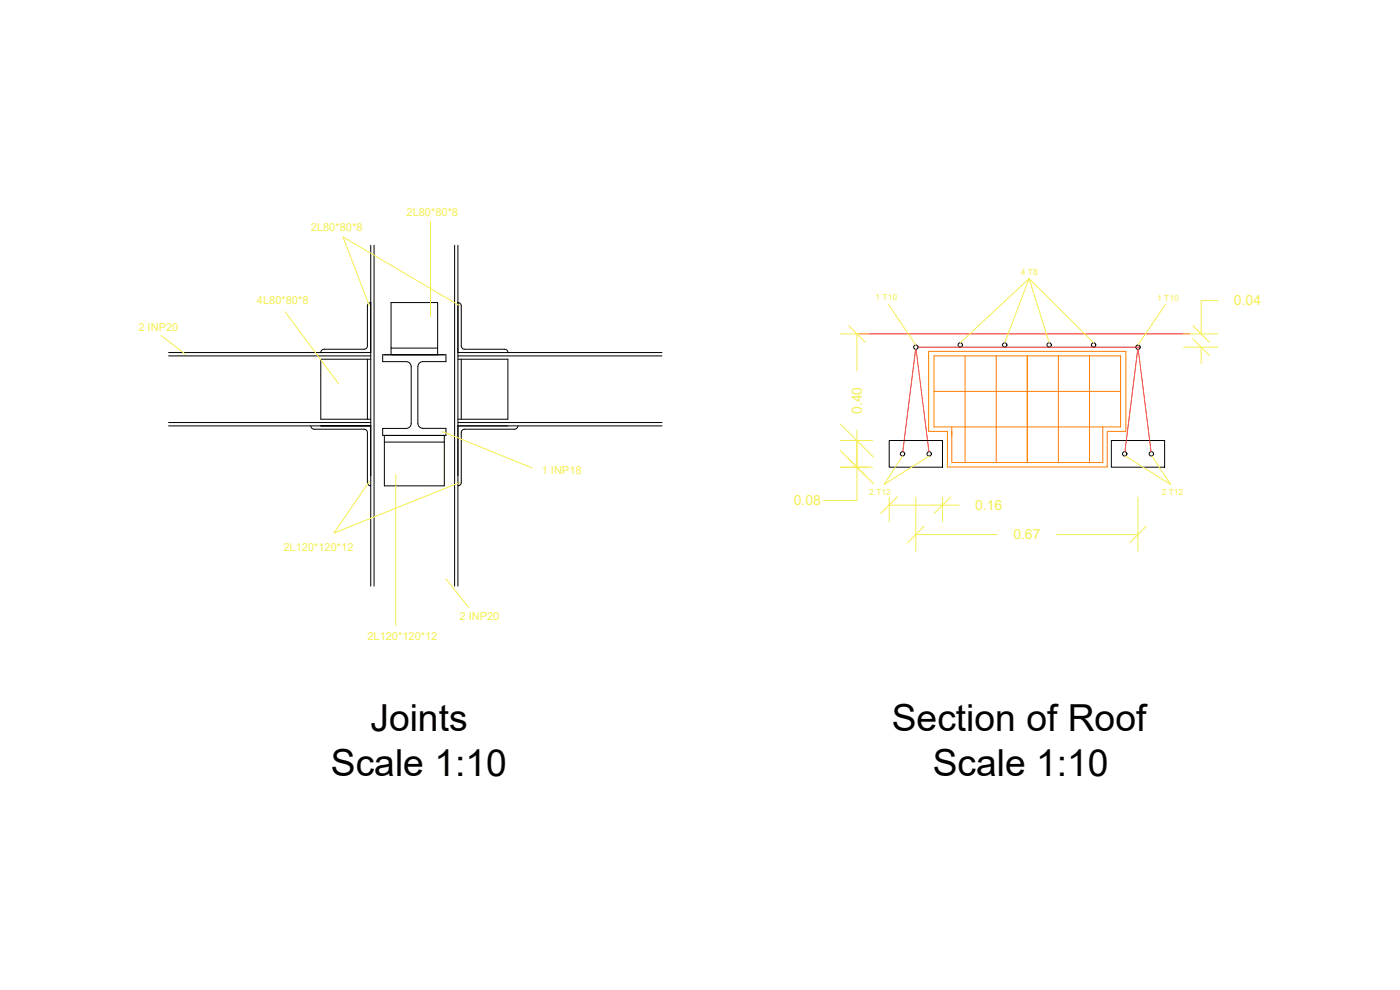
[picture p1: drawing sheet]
<svg xmlns="http://www.w3.org/2000/svg" width="420mm" height="297mm" viewBox="0 0 420 297" stroke-linecap="round" stroke-linejoin="round" font-family="sans-serif">
<!-- layer: 0 -->
<g fill="none" stroke="#000" stroke-width=".3">
<path d="M111.3 73.6v102.3M112.3 73.6v102.3M136.4 73.6v102.3M137.4 73.6v102.3M111.3 90.8a1.02 1.02 0 0 0-1 1v12a1 1 0 0 1-1 1h-12M117.4 90.8h13.9v13.6h-13.9zM137.4 90.8a1 1 0 0 1 1 1v12a1 1 0 0 0 1 1h12M50.6 106.8h60.7M50.6 105.8h60.7M96.3 105.8h.1M97.3 104.8a1 1 0 0 0-1 1M110.3 107.8v18"/>
<path d="M111.3 107.8h-15v18h15M117.4 104.4v2M125.4 110v17M126.9 108.5h6.9v-2.1h-18.9v2.1h7a1.5 1.5 0 0 1 1.5 1.5v17a1.5 1.5 0 0 1-1.5 1.5h-7v2.1h18.9v-2.1h-6.9M126.9 108.5a1.5 1.5 0 0 0-1.5 1.5M131.3 104.4v2M137.4 106.8h61.3M137.4 105.8h61.3M137.4 107.8h15v18h-15M138.4 107.8v18M151.4 104.8a1 1 0 0 1 1 1M152.4 105.8h.1"/>
<path d="M50.6 127.8h60.7h-15M50.6 126.8h60.7M93.3 127.8a1 1 0 0 0 1 1M94.3 128.8h15a1 1 0 0 1 1 1v15a1.02 1.02 0 0 0 1 1M115.4 132.6h17.9v13.2h-17.9zM115.4 132.6v-2h17.9v2M125.4 127a1.5 1.5 0 0 0 1.5 1.5M137.4 127.8h61.3M137.4 126.8h61.3M155.4 127.8a1 1 0 0 1-1 1h-15a1 1 0 0 0-1 1v15a1 1 0 0 1-1 1M266.9 132.2h16v8h-16zM333.5 132.2h16v8h-16z"/>
<circle cx="274.9" cy="104.2" r=".66"/>
<circle cx="288.2" cy="103.5" r=".66"/>
<circle cx="301.5" cy="103.5" r=".66"/>
<circle cx="314.9" cy="103.5" r=".66"/>
<circle cx="328.2" cy="103.5" r=".66"/>
<circle cx="341.5" cy="104.2" r=".66"/>
<circle cx="270.9" cy="136.2" r=".66"/>
<circle cx="278.9" cy="136.2" r=".66"/>
<circle cx="337.5" cy="136.2" r=".66"/>
<circle cx="345.5" cy="136.2" r=".66"/>
</g>
<g fill="none" stroke="#f4ee51" stroke-width=".3">
<path d="M129.2 66.5v28.5M85.5 93.5l16.1 21.7M110.8 91.7l-7.9-20.6 35 20.6M254.7 97.7l5 5M266.6 91.4l8.3 12.1M349.8 91.4l-8.3 12.1M358 97.7l5 5M365.5 90.2h-5v10M48.3 100.7l7.4 5.6M252.2 100.2h8.4M257.2 100.2v11.1M288.2 102.8l20.7-19.2-7.4 19.2"/>
<path d="M314.9 102.8l-6-19.2 19.3 19.2M355.2 100.2h10.3M355.2 104.2h10.3M358 101.7l5 5M360.5 104.2v5M132.7 129.5l27 10.9M252.2 132.2h9.7M252.2 127.2l10 10M252.2 135.2l10 10M257.2 132.2v18h-10M257.2 129.1v11.1M270.9 136.8l-5.6 8.6 13.6-8.6"/>
<path d="M337.7 136.8l13.6 8.6-5.5-8.6M110.8 144.5l-10.6 15.4 37.8-15.1M118.8 142.4v45.3M252.2 140.2h9.7M266.9 151.6h21M266.9 149.2v7.4M269.4 149.1l-5 5M274.9 149.2v16.2M277.4 157.9l-5 5M282.9 149.2v7.4M285.4 149.1l-5 5M341.5 149.2v16.2"/>
<path d="M344 157.9l-5 5M133.9 173.7l6.8 8.5M274.9 160.4h24.4M317.1 160.4h24.4"/>
</g>
<path d="M257.7 100.2h99.3M274.8 104.8l-3.9 30.7M274.9 104.8l3.9 30.7M275.5 104.2h66.7M341.4 104.8l-3.8 30.7M341.6 104.8l3.8 30.7" fill="none" stroke="#ed1f24" stroke-width=".3"/>
<path d="M278.7 105.4h59.2v24h-5.6v10.7h-48v-10.7h-5.6zM280.3 106.8h56v21.3h-56zM280.3 117.4h56M289.6 106.8v32M299 106.8v32M308.3 106.8v32M317.6 106.8v32M327 106.8v32M285.6 128.1v10.7h45.4v-10.7M285.6 129.4v1.4" fill="none" stroke="#ff7f00" stroke-width=".3"/>
<g font-size="11.2">
<text x="111.2" y="219.4">Joints</text>
<text x="267.6" y="219.3">Section of Roof</text>
<text x="99.3" y="232.8">Scale 1:10</text>
<text x="279.9" y="232.8">Scale 1:10</text>
</g>
<g font-size="4.2" fill="#f4ee51">
<text x="370.3" y="91.7">0.04</text>
<text x="258.6" y="124.2" transform="rotate(-90 258.6 124.2)">0.40</text>
<text x="238.2" y="151.6">0.08</text>
<text x="292.7" y="153">0.16</text>
<text x="304.1" y="161.9">0.67</text>
</g>
<g font-size="3.3" fill="#f4ee51">
<text x="122" y="64.8">2L80*80*8</text>
<text x="93.3" y="69.4">2L80*80*8</text>
<text x="77.1" y="91.2">4L80*80*8</text>
<text x="41.5" y="99.4">2 INP20</text>
<text x="162.6" y="142.1">1 INP18</text>
<text x="85.1" y="165.2">2L120*120*12</text>
<text x="137.9" y="186.1">2 INP20</text>
<text x="110.3" y="192.1">2L120*120*12</text>
</g>
<g font-size="2.5" fill="#f4ee51">
<text x="306.4" y="82.6">4 T8</text>
<text x="262.8" y="90.1">1 T10</text>
<text x="347.3" y="90.3">1 T10</text>
<text x="260.9" y="148.4">2 T12</text>
<text x="348.6" y="148.4">2 T12</text>
</g>
</svg>
